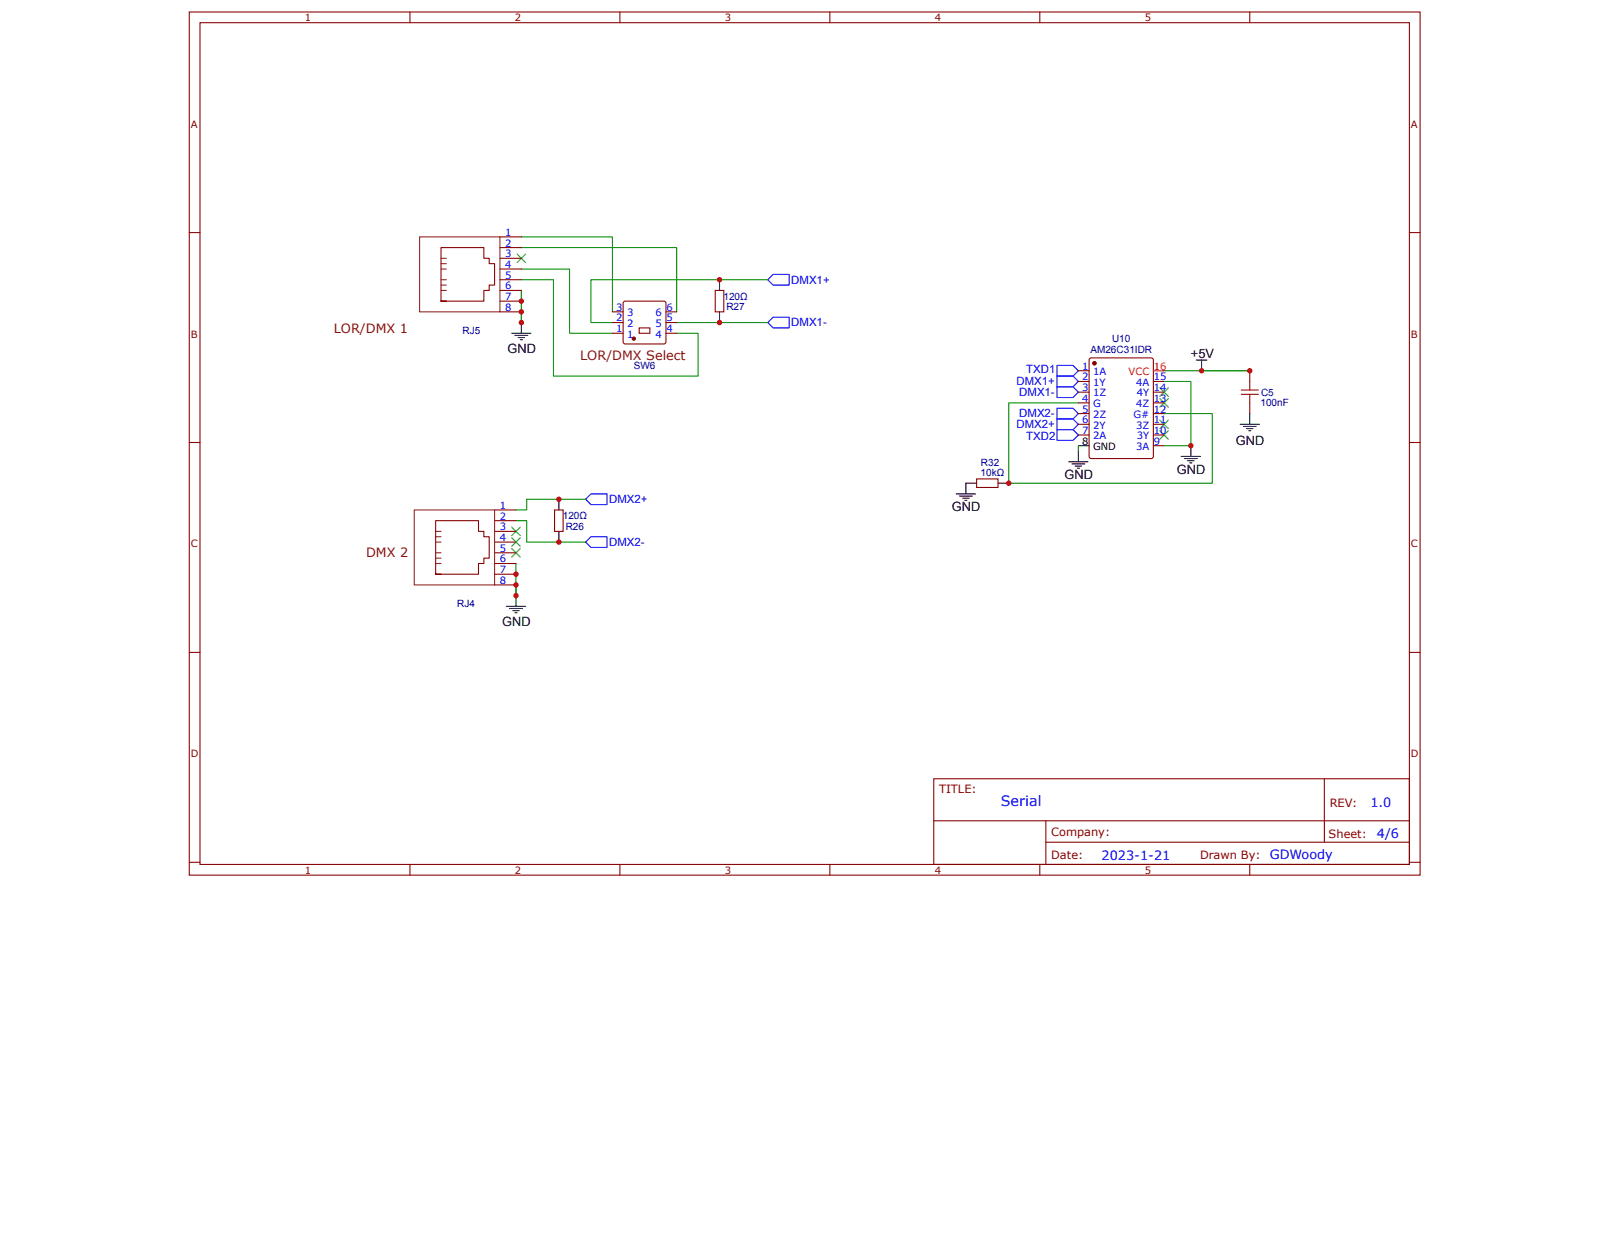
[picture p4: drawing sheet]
<svg xmlns="http://www.w3.org/2000/svg" width="279mm" height="216mm" viewBox="0 0 279 216" stroke-linecap="round" stroke-linejoin="round" font-family="sans-serif">
<g fill="none" stroke="#800" stroke-width=".18">
<path d="M32.6 2.1h212v148.7h-212zM34.4 3.9h208.4v145h-208.4zM70.6 2.1v1.8M106.8 2.1v1.8M142.9 2.1v1.8M179.1 2.1v1.8M215.3 2.1v1.8M32.6 40.1h1.8M123.2 50h1.5v3.7h-1.5zM242.8 40.1h1.8M32.6 76.2h1.8M215.3 63.9v1.8"/>
<path d="M215.3 69.4v1.9M242.8 76.2h1.8M95.5 87.9h1.5v3.7h-1.5zM168.2 82.5h3.7v1.5h-3.7zM32.6 112.4h1.8M242.8 112.4h1.8M160.8 134.2h82v14.7h-82zM228.1 134.2v10.9M32.6 148.6h1.8M70.6 148.9v1.9M106.8 148.9v1.9M142.9 148.9v1.9"/>
<path d="M160.9 141.4h81.8M179.1 148.9v1.9M180.2 145.1h62.5M180.2 141.4v7.4M215.3 148.9v1.9M242.8 148.6h1.8"/>
</g>
<path d="M132.2 48.2l1-.9h2.7v1.8h-2.7zM132.2 55.6l1-.9h2.7v1.8h-2.7zM182.1 63h2.7l1 .9-1 .9h-2.7zM182.1 74h2.7l1 1-1 .9h-2.7zM182.1 64.8h2.7l1 .9-1 1h-2.7zM182.1 66.7h2.7l1 .9-1 .9h-2.7zM182.1 70.3h2.7l1 1-1 .9h-2.7zM182.1 72.2h2.7l1 .9-1 .9h-2.7zM100.9 93.4l.9-.9h2.8v1.8h-2.8zM101.8 85.1h2.8v1.8h-2.8l-.9-.9z" fill="none" stroke="#00f" stroke-width=".18"/>
<g fill="none" stroke="#080" stroke-width=".18">
<path d="M89.8 40.8h15.7v12.9M89.8 42.7h26.8v11M89.8 46.4h8.3v11h7.4M89.8 48.2h5.5v16.6h25v-7.4h-3.7M89.8 50v5.6M116.6 55.6h15.6M132.2 48.2h-30.4v7.4h3.7M185.8 69.4h-12v13.9h35v-12h-8.3M200.5 65.7h4.6v11.1h-4.6M200.5 63.9h14.8M88.9 89.7h1.8v3.7h10.2M88.9 97.1v5.5"/>
<path d="M100.9 86h-10.2v1.9h-1.8"/>
</g>
<g fill="none" stroke="#000" stroke-width=".18">
<path d="M88.1 57.4h3.4M88.7 57.8h2.2M89.3 58.2h1.1M89.6 58.5h.4M89.8 55.6v1.8M123.9 48.2v1.8M123.9 53.7v1.9M184.1 79.6h3.3M184.7 79.9h2.2M185.8 77.7v1.9M203.5 78.6h3.3M204 79h2.2"/>
<path d="M204.6 79.4h1.1M204.9 79.8h.4M205.1 76.8v1.8M206.1 62h1.8M207 62v1.9M213.6 73.1h3.3M214.2 73.5h2.2M214.7 73.8h1.1M215.1 74.2h.4M215.3 71.3v1.8M96.3 86v1.9M96.3 91.6v1.8"/>
<path d="M164.7 85.1h3.3M165.3 85.5h2.2M165.8 85.8h1.1M166.2 86.2h.4M168.2 83.3h-1.8v1.8M171.9 83.3h1.9M185.2 80.3h1.1M185.6 80.7h.3M87.2 104.5h3.3M87.8 104.8h2.2M88.3 105.2h1.1M88.7 105.6h.4"/>
<path d="M88.9 102.6v1.9"/>
</g>
<g fill="#000">
<path d="M90.5 43.8l-1.4 1.4zM89.1 43.8l1.4 1.4z"/>
<path d="M199.8 66.8l1.5 1.5zM201.3 66.8l-1.5 1.5z"/>
<path d="M199.8 68.7l1.5 1.5zM201.3 68.7l-1.5 1.5z"/>
<path d="M199.8 72.4l1.5 1.4zM201.3 72.4l-1.5 1.4z"/>
<path d="M199.8 74.2l1.5 1.5zM201.3 74.2l-1.5 1.5z"/>
<path d="M88.1 96l1.5-1.5zM88.1 94.5l1.5 1.5z"/>
<path d="M88.1 94.1l1.5-1.4zM88.1 92.7l1.5 1.4z"/>
<path d="M88.1 92.3l1.5-1.5zM88.1 90.8l1.5 1.5z"/>
</g>
<g fill="none" stroke="#3c3" stroke-width=".18">
<path d="M89.1 43.8l1.4 1.4M90.5 43.8l-1.4 1.4M199.8 66.8l1.5 1.5M199.8 68.7l1.5 1.5M199.8 72.4l1.5 1.4M199.8 74.2l1.5 1.5M201.3 66.8l-1.5 1.5M201.3 68.7l-1.5 1.5M201.3 72.4l-1.5 1.4M201.3 74.2l-1.5 1.5M88.1 94.5l1.5 1.5M88.1 92.7l1.5 1.4"/>
<path d="M88.1 90.8l1.5 1.5M89.6 94.5l-1.5 1.5M89.6 92.7l-1.5 1.4M89.6 90.8l-1.5 1.5"/>
</g>
<path d="M213.8 67.2h3M213.8 67.9h3M215.3 65.7v1.5M215.3 67.9v1.5" fill="none" stroke="#a00000" stroke-width=".18"/>
<circle cx="188.5" cy="62.6" r=".28" fill="#800"/>
<g fill="none" stroke="#800" stroke-width=".18">
<path d="M187.8 61.7h10.5l.3 .2 .1 16.7-.2 .4h-10.5l-.3-.2-.1-16.8z"/>
<circle cx="188.5" cy="62.6" r=".28"/>
</g>
<circle cx="188.5" cy="62.6" r=".28" fill="#800"/>
<g fill="none" stroke="#800" stroke-width=".18">
<path d="M105.5 53.7h1.8M105.5 55.6h1.8M105.5 57.4h1.8M110.1 56.5h1.8v.9h-1.8zM114.7 53.7h1.9M114.7 55.6h1.9M114.7 57.4h1.9M185.8 63.9h1.8M185.8 65.7h1.8M185.8 67.6h1.8M185.8 69.4h1.8M185.8 71.3h1.8"/>
<path d="M185.8 73.1h1.8M185.8 75h1.8M198.7 65.7h1.8M198.7 67.6h1.8M198.7 69.4h1.8M198.7 71.3h1.8M198.7 73.1h1.8M198.7 75h1.8M198.7 76.8h1.8"/>
<circle cx="188.5" cy="62.6" r=".28"/>
</g>
<path d="M185.8 76.8h1.8" fill="none" stroke="#000" stroke-width=".18"/>
<path d="M198.7 63.9h1.8" fill="none" stroke="#f00" stroke-width=".18"/>
<circle cx="109.2" cy="58.3" r=".28" fill="#800"/>
<g fill="none" stroke="#800" stroke-width=".18">
<path d="M76 51.9v-9.2h7.3v1.8h1v.9h.9v3.7h-.9v.9h-1v1.9h-7.3h.9M86.1 50h3.7M86.1 48.2h3.7M86.1 46.4h3.7M86.1 44.5h3.7M86.1 42.7h3.7M86.1 40.8h3.7M86.1 51.9h3.7M86.1 53.7h3.7M107.5 51.9h6.8l.4 .2v6.8l-.2 .3-6.8 .1-.3-.2-.1-6.8zM75 98.9v-9.2h7.4v1.9h.9v.9h1v3.7h-1v.9h-.9v1.8h-7.4h1M85.2 97.1h3.7"/>
<path d="M85.2 95.3h3.7M85.2 93.4h3.7M85.2 91.6h3.7M85.2 89.7h3.7M85.2 87.9h3.7M85.2 98.9h3.7M85.2 100.8h3.7"/>
<circle cx="109.2" cy="58.3" r=".28"/>
</g>
<g fill="none" stroke="#8d2323" stroke-width=".18">
<path d="M72.3 40.8h13.8v12.9h-13.8zM76 44.5h.9M76 45.4h.9M76 46.4h.9M76 48.2h.9M76 49.1h.9M76 50h.9M71.4 87.9h13.8v12.9h-13.8zM75 91.6h1M75 92.5h1M75 93.4h1M75 95.3h1"/>
<path d="M75 96.2h1M75 97.1h1"/>
</g>
<path d="M185.8 76.8v.9" fill="none" stroke="#080" stroke-width=".18"/>
<g fill="#c00">
<circle cx="89.8" cy="55.6" r=".46"/>
<circle cx="88.9" cy="102.6" r=".46"/>
<circle cx="88.9" cy="100.8" r=".46"/>
<circle cx="207" cy="63.9" r=".46"/>
<circle cx="215.3" cy="63.9" r=".46"/>
<circle cx="96.3" cy="86" r=".46"/>
<circle cx="96.3" cy="93.4" r=".46"/>
<circle cx="173.8" cy="83.3" r=".46"/>
<circle cx="89.8" cy="53.7" r=".46"/>
<circle cx="123.9" cy="48.2" r=".46"/>
<circle cx="123.9" cy="55.6" r=".46"/>
<circle cx="88.9" cy="98.9" r=".46"/>
<circle cx="89.8" cy="51.9" r=".46"/>
<circle cx="205.1" cy="76.8" r=".46"/>
</g>
<text font-size="2.5" fill="#00f" x="172.4" y="138.9">Serial</text>
<g font-size="2.2" fill="#630">
<text x="57.5" y="57.4">LOR/DMX 1</text>
<text x="100" y="62">LOR/DMX Select</text>
<text x="63.1" y="96">DMX 2</text>
</g>
<g font-size="2.2">
<text x="87.4" y="60.8">GND</text>
<text x="205.1" y="61.7">+5V</text>
<text x="212.9" y="76.6">GND</text>
<text x="183.4" y="82.5">GND</text>
<text x="202.7" y="81.6">GND</text>
<text x="164" y="88.1">GND</text>
<text x="86.5" y="107.8">GND</text>
</g>
<g font-size="2.2" fill="#00f">
<text x="236.1" y="139">1.0</text>
<text x="189.7" y="148.1">2023-1-21</text>
<text x="218.7" y="148.1">GDWoody</text>
<text x="237.2" y="144.4">4/6</text>
</g>
<g font-size="2" fill="#00f">
<text x="136.3" y="48.9">DMX1+</text>
<text x="136.3" y="56.2">DMX1-</text>
<text x="176.8" y="64.3">TXD1</text>
<text x="175.1" y="66.4">DMX1+</text>
<text x="175.6" y="68.2">DMX1-</text>
<text x="175.6" y="71.9">DMX2-</text>
<text x="175.1" y="73.8">DMX2+</text>
<text x="176.8" y="75.9">TXD2</text>
<text x="104.9" y="86.7">DMX2+</text>
<text x="104.9" y="94.1">DMX2-</text>
</g>
<g font-size="2" fill="#800">
<text x="161.8" y="136.6">TITLE:</text>
<text x="229.1" y="139">REV:</text>
<text x="181.1" y="148">Date:</text>
<text x="181.1" y="144">Company:</text>
<text x="206.7" y="148.1">Drawn By:</text>
<text x="228.9" y="144.3">Sheet:</text>
</g>
<g font-size="1.7" fill="#800">
<text x="52.5" y="3.6">1</text>
<text x="88.7" y="3.6">2</text>
<text x="124.9" y="3.6">3</text>
<text x="161" y="3.6">4</text>
<text x="197.2" y="3.6">5</text>
<text x="32.9" y="22">A</text>
<text x="243.1" y="22">A</text>
<text x="32.9" y="58.2">B</text>
<text x="243.1" y="58.2">B</text>
<text x="32.9" y="94.3">C</text>
<text x="243.1" y="94.3">C</text>
<text x="32.9" y="130.5">D</text>
<text x="243.1" y="130.5">D</text>
<text x="52.5" y="150.5">1</text>
<text x="88.7" y="150.5">2</text>
<text x="124.9" y="150.5">3</text>
<text x="161" y="150.5">4</text>
<text x="197.2" y="150.5">5</text>
</g>
<g font-size="1.7" fill="#00f">
<text x="87" y="40.6">1</text>
<text x="87" y="46.2">4</text>
<text x="87" y="44.3">3</text>
<text x="87" y="42.5">2</text>
<text x="87" y="49.9">6</text>
<text x="87" y="48">5</text>
<text x="87" y="51.7">7</text>
<text x="87" y="53.5">8</text>
<text x="106.1" y="53.5">3</text>
<text x="114.8" y="53.5">6</text>
<text x="106.1" y="55.4">2</text>
<text x="106.1" y="57.2">1</text>
<text x="108" y="54.5">3</text>
<text x="108" y="56.3">2</text>
<text x="108" y="58.2">1</text>
<text x="112.9" y="54.5">6</text>
<text x="112.9" y="56.3">5</text>
<text x="112.9" y="58.2">4</text>
<text x="114.8" y="55.4">5</text>
<text x="114.8" y="57.2">4</text>
<text x="186.4" y="63.7">1</text>
<text x="186.4" y="65.5">2</text>
<text x="188.3" y="64.6">1A</text>
<text x="198.8" y="65.5">15</text>
<text x="186.4" y="67.4">3</text>
<text x="186.4" y="69.2">4</text>
<text x="186.4" y="71.1">5</text>
<text x="188.3" y="66.5">1Y</text>
<text x="188.3" y="68.3">1Z</text>
<text x="188.3" y="70.2">G</text>
<text x="195.7" y="70.2">4Z</text>
<text x="195.7" y="66.5">4A</text>
<text x="195.8" y="68.3">4Y</text>
<text x="198.8" y="71.1">12</text>
<text x="198.8" y="69.2">13</text>
<text x="198.8" y="67.4">14</text>
<text x="186.4" y="72.9">6</text>
<text x="186.4" y="74.8">7</text>
<text x="188.3" y="72">2Z</text>
<text x="188.3" y="73.8">2Y</text>
<text x="188.3" y="75.7">2A</text>
<text x="195.2" y="72">G#</text>
<text x="195.7" y="73.8">3Z</text>
<text x="195.7" y="77.5">3A</text>
<text x="195.8" y="75.7">3Y</text>
<text x="198.8" y="76.6">9</text>
<text x="198.8" y="74.8">10</text>
<text x="198.8" y="72.9">11</text>
<text x="86.1" y="89.5">2</text>
<text x="86.1" y="87.7">1</text>
<text x="86.1" y="95.1">5</text>
<text x="86.1" y="93.2">4</text>
<text x="86.1" y="91.4">3</text>
<text x="86.1" y="96.9">6</text>
<text x="86.1" y="98.8">7</text>
<text x="86.1" y="100.6">8</text>
</g>
<g font-size="1.7" fill="#000080">
<text x="124.6" y="51.7">120Ω</text>
<text x="125.1" y="53.5">R27</text>
<text x="79.7" y="57.6">RJ5</text>
<text x="191.6" y="59">U10</text>
<text x="109.2" y="63.7">SW6</text>
<text x="187.8" y="60.8">AM26C31IDR</text>
<text x="217.1" y="69.9">100nF</text>
<text x="217.2" y="68.2">C5</text>
<text x="168.9" y="82">10kΩ</text>
<text x="169" y="80.3">R32</text>
<text x="97" y="89.5">120Ω</text>
<text x="97.5" y="91.3">R26</text>
<text x="78.8" y="104.7">RJ4</text>
</g>
<g font-size="1.7" fill="#f00">
<text x="194.4" y="64.6">VCC</text>
<text x="198.8" y="63.7">16</text>
</g>
<g font-size="1.7">
<text x="186.4" y="76.6">8</text>
<text x="188.3" y="77.5">GND</text>
</g>
</svg>
